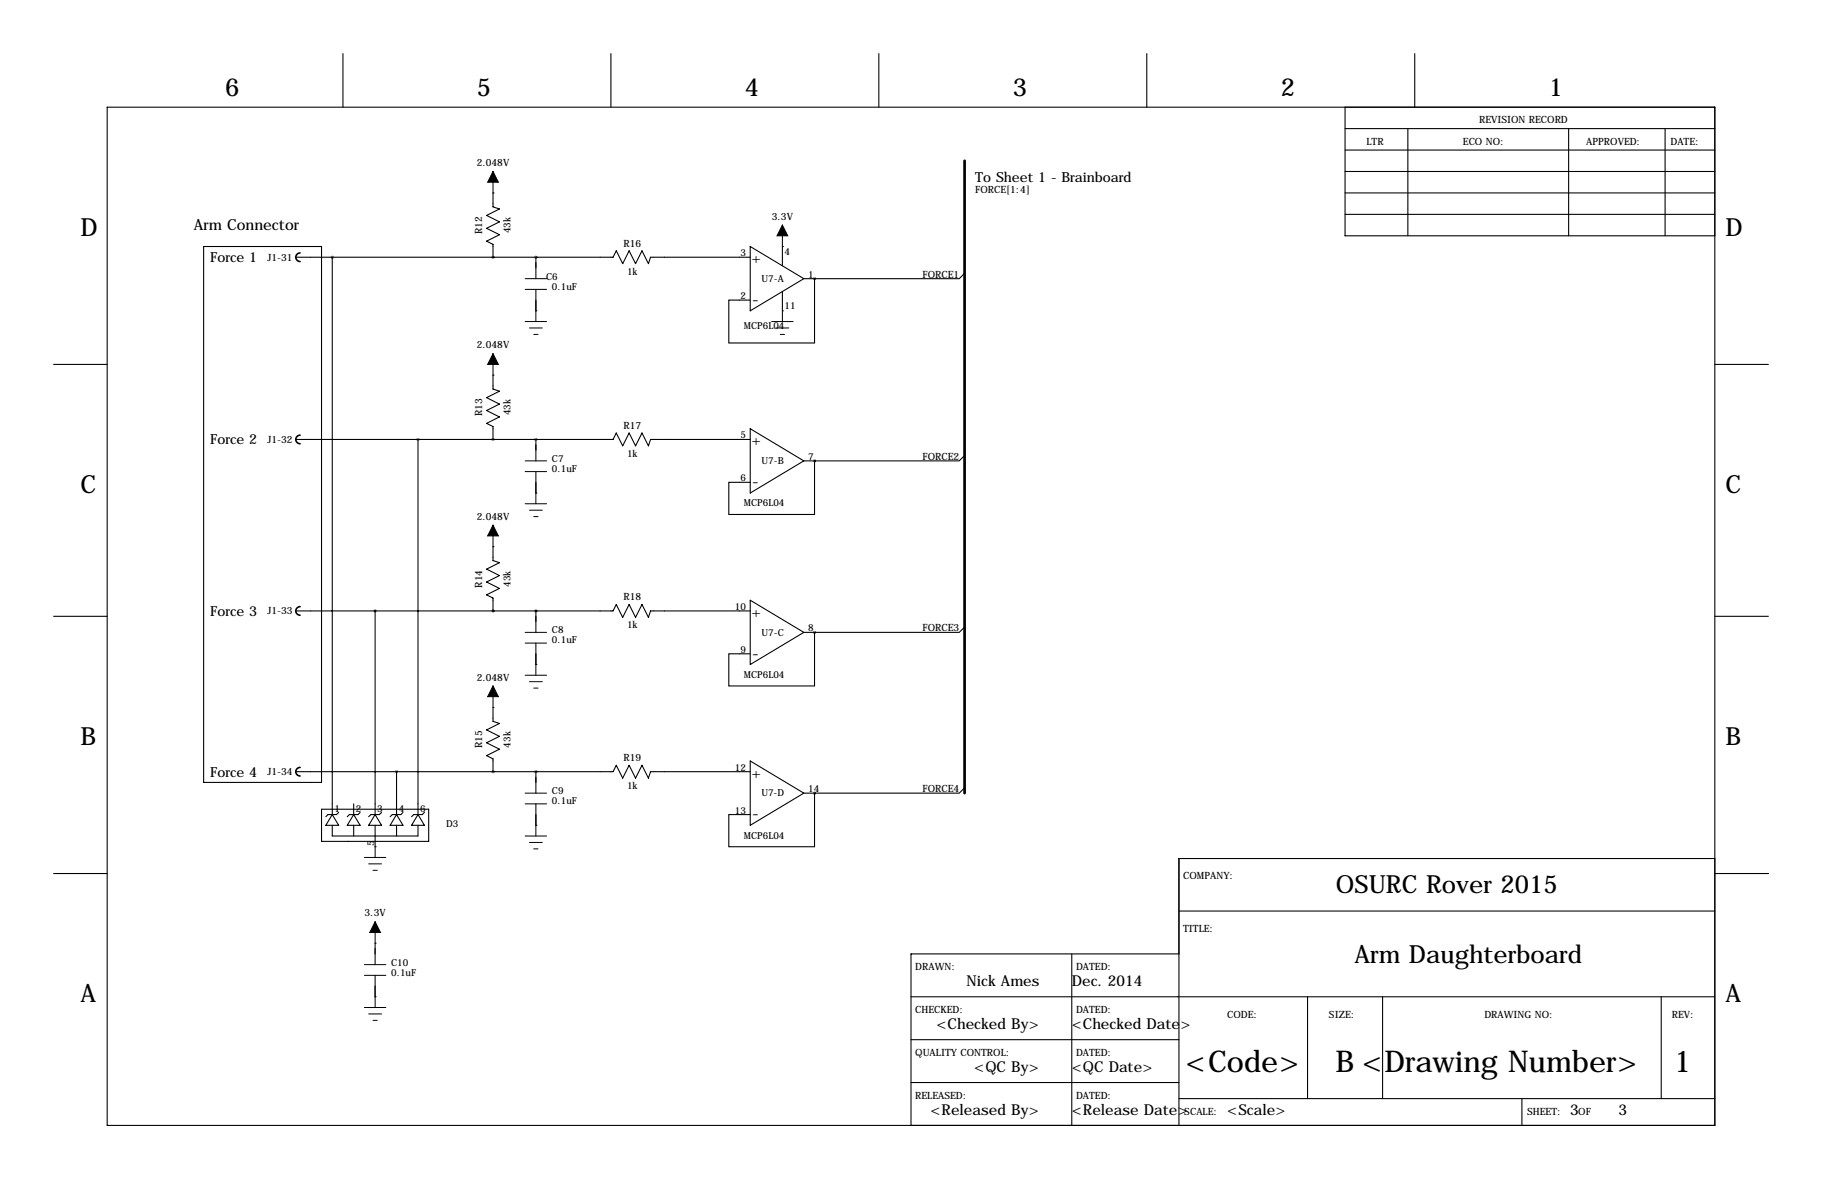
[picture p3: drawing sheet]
<svg xmlns="http://www.w3.org/2000/svg" width="432mm" height="279mm" viewBox="0 0 432 279" stroke-linecap="round" stroke-linejoin="round" font-family="sans-serif">
<g fill="none" stroke="#000" stroke-width=".25">
<path d="M81.3 12.7v12.7M144.8 12.7v12.7M208.3 12.7v12.7M271.8 12.7v12.7M335.3 12.7v12.7M25.4 25.4h381v241.3h-381zM318.8 30.5h87.6M318.8 35.6h87.6M318.8 25.4v30.5h87.6M333.7 30.5v25.4M371.8 30.5v25.4M394.6 30.5v25.4"/>
<path d="M48.3 58.4h27.9v127h-27.9zM116.8 45.7h.1M116.8 45.7v3.3l1.6 .5-3.1 1.6 3.1 1.5-3.1 1.5 3.1 1.5-3.1 1.6 1.5 .7v3.1M177.8 58.4l12.7 7.6-12.7 7.7zM185.4 58.4h.1M185.4 58.4v4.6M318.8 45.7h87.6M318.8 50.8h87.6M318.8 40.6h87.6M70.1 61h75.2l.7-1.6 1.6 3.1 1.5-3.1 1.5 3.1 1.5-3.1 1.6 3.1 .5-1.5h23.6M78.7 61v132M116.8 61h.1"/>
<path d="M127 73.7h.1M127 61h.1M127 61v5M127 68.6v5.1M185.4 73.7h.1M185.4 69.1v4.6M190.5 66h2.5M193 66v15.3h-20.3v-10.2h5.1M193 66h.1M228.6 64.8l-1.3 1.2h-34.3M12.7 86.4h12.7M116.8 88.9h.1"/>
<path d="M116.8 88.9v3.3l1.6 .5-3.1 1.5 3.1 1.6-3.1 1.5 3.1 1.5-3.1 1.5 1.5 .8v3M406.4 86.4h12.7M70.1 104.1h75.2l.7-1.5 1.6 3.1 1.5-3.1 1.5 3.1 1.5-3.1 1.6 3.1 .5-1.6h23.6M99.1 104.1v88.9M116.8 104.1h.1M127 116.8h.1M127 104.1h.1M127 104.1v5.1M127 111.8v5M177.8 101.6l12.7 7.6-12.7 7.6zM190.5 109.2h2.5M193 109.2v12.7h-20.3v-7.6h5.1"/>
<path d="M193 109.2h.1M228.6 107.9l-1.3 1.3h-34.3M116.8 129.5h.1M116.8 129.5v3.3l1.6 .5-3.1 1.6 3.1 1.5-3.1 1.5 3.1 1.5-3.1 1.6 1.5 .7v3.1M12.7 146h12.7M70.1 144.8h75.2l.7-1.5 1.6 3 1.5-3 1.5 3 1.5-3 1.6 3 .5-1.5h23.6M88.9 144.8v48.2M116.8 144.8h.1M127 157.5h.1M127 144.8h.1M127 144.8v5.1M127 152.4v5.1"/>
<path d="M177.8 142.2l12.7 7.7-12.7 7.6zM190.5 149.9h2.5M193 149.9v12.7h-20.3v-7.7h5.1M193 149.9h.1M228.6 148.6l-1.3 1.3h-34.3M406.4 146h12.7M116.8 167.6h.1M116.8 167.6v3.3l1.6 .5-3.1 1.6 3.1 1.5-3.1 1.5 3.1 1.5-3.1 1.6 1.5 .7v3.1M70.1 182.9h75.2l.7-1.5 1.6 3 1.5-3 1.5 3 1.5-3 1.6 3 .5-1.5h23.6M76.2 191.8h25.4v7.6h-25.4zM78.7 193l1.6 2.6h-3.1zM78.7 195.6v2.5h20.4v-2.5"/>
<path d="M80.3 192.5l-.5 .5h-2.1l-.5 .5M83.8 193l1.5 2.6h-3zM83.8 190.5v2.5M83.8 195.6v2.5M85.3 192.5l-.5 .5h-2l-.5 .5M88.9 193l1.5 2.6h-3zM88.9 195.6v5.1M90.4 192.5l-.5 .5h-2l-.5 .5M94 193l1.5 2.6h-3zM94 182.9v10.1M94 195.6v2.5M95.5 192.5l-.5 .5h-2l-.5 .5"/>
<path d="M99.1 193l1.5 2.6h-3.1zM100.6 192.5l-.5 .5h-2.1l-.5 .5M116.8 182.9h.1M127 195.6h.1M127 182.9h.1M127 182.9v5.1M127 190.5v5.1M177.8 180.3l12.7 7.7-12.7 7.6zM190.5 188h2.5M193 188v12.7h-20.3v-7.7h5.1M193 188h.1M228.6 186.7l-1.3 1.3h-34.3"/>
<path d="M12.7 207h12.7M88.9 200.7h.1M279.4 215.9h127M406.4 203.5h-127v63.2M406.5 207h12.7M88.9 236.2h.1M88.9 223.5h.1M88.9 223.5v5.1M88.9 231.1v5.1M215.9 236.2h190.5M254 226.1v40.6M279.4 226.1h-63.5v40.6"/>
<path d="M309.9 236.2v24.1M327.7 236.2v24.1M393.7 236.2v24.1M215.9 246.4h63.5M215.9 256.5h63.5M279.4 260.3h127M360.7 260.3v6.4"/>
</g>
<path d="M71.1 59.9a1.02 1.02 0 0 0-1 1.1 1.02 1.02 0 0 0 1 1M71.1 103.1a1.02 1.02 0 0 0-1 1 1.02 1.02 0 0 0 1 1.1M71.1 143.8a1.02 1.02 0 0 0-1 1 1.02 1.02 0 0 0 1 1M71.1 181.9a1.02 1.02 0 0 0-1 1 1.02 1.02 0 0 0 1 1" fill="none" stroke="#000" stroke-width=".38"/>
<g fill="none" stroke="#000" stroke-width=".24">
<path d="M116.8 40.6v5.1M185.4 53.3v5.1M124.5 66h5M124.5 68.6h5M124.5 76.2h5M125.5 77.7h3M126.5 79.2h1M127 73.7v2.5M182.9 76.2h5.1M183.9 77.7h3M184.9 79.2h1M185.4 73.7v2.5"/>
<path d="M116.8 83.8v5.1M124.5 109.2h5M124.5 111.8h5M124.5 119.4h5M127 116.8v2.6M116.8 124.5v5M125.5 120.9h3M126.5 122.4h1M124.5 149.9h5M124.5 152.4h5M127 157.5v2.5M116.8 162.6v5"/>
<path d="M124.5 160h5M125.5 161.5h3M126.5 163.1h1M124.5 188h5M124.5 190.5h5M124.5 198.1h5M125.5 199.6h3M127 195.6v2.5M86.4 203.2h5M87.4 204.7h3M88.4 206.2h1M88.9 200.7v2.5"/>
<path d="M88.9 218.4v5.1M126.5 201.2h1M86.4 228.6h5M86.4 231.1h5M86.4 238.8h5M88.9 236.2v2.6M87.4 240.3h3M88.4 241.8h1"/>
</g>
<path d="M116.8 40.6l1.3 2.6h-2.5zM185.4 53.3l1.3 2.6h-2.6zM116.8 83.8l1.3 2.6h-2.5zM116.8 124.5l1.3 2.5h-2.5zM116.8 162.6l1.3 2.5h-2.5zM88.9 218.4l1.3 2.6h-2.6z" fill="#000" stroke="#000" stroke-width=".24"/>
<path d="M116.8 61a.05 .05 0 0 0 .1 0 .05 .05 0 0 0-.1 0zM116.8 104.1a.05 .05 0 0 0 .1 0 .05 .05 0 0 0-.1 0zM116.8 144.8a.05 .05 0 0 0 .1 0 .05 .05 0 0 0-.1 0zM116.8 182.9a.05 .05 0 0 0 .1 0 .05 .05 0 0 0-.1 0zM193 66a.05 .05 0 0 0 .1 0 .05 .05 0 0 0-.1 0zM193 109.2a.05 .05 0 0 0 .1 0 .05 .05 0 0 0-.1 0zM193 149.9a.05 .05 0 0 0 .1 0 .05 .05 0 0 0-.1 0zM193 188a.05 .05 0 0 0 .1 0 .05 .05 0 0 0-.1 0zM78.7 61a.05 .05 0 0 0 .1 0 .05 .05 0 0 0-.1 0zM99 104.1a.05 .05 0 0 0 .1 0 .05 .05 0 0 0-.1 0z" fill="#000" stroke="#000" stroke-width=".63"/>
<path d="M228.6 38.1v149.9" fill="none" stroke="#000" stroke-width=".63"/>
<g font-size="7.1">
<text x="281" y="254">&lt;Code&gt;</text>
<text x="316.5" y="254">B &lt;Drawing Number&gt;</text>
<text x="396.7" y="254">1</text>
</g>
<g font-size="5.9">
<text x="53.3" y="22.9">6</text>
<text x="113" y="22.9">5</text>
<text x="176.5" y="22.9">4</text>
<text x="240" y="22.9">3</text>
<text x="303.5" y="22.9">2</text>
<text x="367" y="22.9">1</text>
<text x="19" y="55.9">D</text>
<text x="408.9" y="55.9">D</text>
<text x="19" y="116.8">C</text>
<text x="408.9" y="116.8">C</text>
<text x="19" y="176.5">B</text>
<text x="408.9" y="176.5">B</text>
<text x="316.6" y="211.6">OSURC Rover 2015</text>
<text x="321" y="228.1">Arm Daughterboard</text>
<text x="19" y="237.5">A</text>
<text x="408.9" y="237.5">A</text>
</g>
<g font-size="4">
<text x="178.3" y="72.3">-</text>
<text x="178.3" y="115.4">-</text>
<text x="178.3" y="156.1">-</text>
<text x="178.3" y="194.2">-</text>
</g>
<g font-size="3.6">
<text x="46" y="54.6">Arm Connector</text>
<text x="229.1" y="233.7">Nick Ames</text>
<text x="254" y="233.7">Dec. 2014</text>
<text x="221.9" y="243.8">&lt;Checked By&gt;</text>
<text x="254" y="243.8">&lt;Checked Date&gt;</text>
<text x="230.9" y="254">&lt;QC By&gt;</text>
<text x="254" y="254">&lt;QC Date&gt;</text>
<text x="220.5" y="264.1">&lt;Released By&gt;</text>
<text x="254" y="264.1">&lt;Release Date&gt;</text>
<text x="290.8" y="264.1">&lt;Scale&gt;</text>
<text x="372.1" y="264.1">3</text>
<text x="383.5" y="264.1">3</text>
</g>
<g font-size="3.3">
<text x="231.1" y="43.2">To Sheet 1 - Brainboard</text>
<text x="49.8" y="62.1">Force 1</text>
<text x="178.1" y="62.4">+</text>
<text x="49.8" y="105.3">Force 2</text>
<text x="178.1" y="105.5">+</text>
<text x="49.8" y="145.9">Force 3</text>
<text x="178.1" y="146.2">+</text>
<text x="49.8" y="184">Force 4</text>
<text x="178.1" y="184.3">+</text>
</g>
<g font-size="2.4">
<text x="350.5" y="29.2">REVISION RECORD</text>
<text x="323.8" y="34.3">LTR</text>
<text x="346.7" y="34.3">ECO NO:</text>
<text x="375.9" y="34.3">APPROVED:</text>
<text x="395.9" y="34.3">DATE:</text>
<text x="113" y="39.4">2.048V</text>
<text x="231.1" y="45.7">FORCE[1:4]</text>
<text x="182.9" y="52.1">3.3V</text>
<text x="114.3" y="55.4" transform="rotate(-90 114.3 55.4)">R12</text>
<text x="147.8" y="58.4">R16</text>
<text x="63.4" y="61.8">J1-31</text>
<text x="218.6" y="65.8">FORCE1</text>
<text x="113" y="82.5">2.048V</text>
<text x="114.3" y="98.6" transform="rotate(-90 114.3 98.6)">R13</text>
<text x="147.8" y="101.6">R17</text>
<text x="63.4" y="105">J1-32</text>
<text x="218.6" y="109">FORCE2</text>
<text x="113" y="123.2">2.048V</text>
<text x="114.3" y="139.3" transform="rotate(-90 114.3 139.3)">R14</text>
<text x="147.8" y="142.2">R18</text>
<text x="63.4" y="145.6">J1-33</text>
<text x="218.6" y="149.6">FORCE3</text>
<text x="113" y="161.3">2.048V</text>
<text x="114.3" y="177.4" transform="rotate(-90 114.3 177.4)">R15</text>
<text x="63.4" y="183.7">J1-34</text>
<text x="147.8" y="180.3">R19</text>
<text x="218.6" y="187.7">FORCE4</text>
<text x="280.4" y="208.3">COMPANY:</text>
<text x="86.4" y="217.2">3.3V</text>
<text x="280.4" y="221">TITLE:</text>
<text x="216.9" y="229.9">DRAWN:</text>
<text x="255" y="229.9">DATED:</text>
<text x="216.9" y="240">CHECKED:</text>
<text x="255" y="240">DATED:</text>
<text x="290.8" y="241.3">CODE:</text>
<text x="315" y="241.3">SIZE:</text>
<text x="351.8" y="241.3">DRAWING NO:</text>
<text x="396.2" y="241.3">REV:</text>
<text x="216.9" y="250.2">QUALITY CONTROL:</text>
<text x="255" y="250.2">DATED:</text>
<text x="216.9" y="260.3">RELEASED:</text>
<text x="255" y="260.3">DATED:</text>
<text x="280.7" y="264.2">SCALE:</text>
<text x="361.9" y="264.2">SHEET:</text>
<text x="374" y="264.2">OF</text>
</g>
<g font-size="2.3">
<text x="121" y="55.3" transform="rotate(-90 121 55.3)">43k</text>
<text x="148.6" y="65.1">1k</text>
<text x="175.5" y="60.7">3</text>
<text x="185.9" y="60.5">4</text>
<text x="191.5" y="65.8">1</text>
<text x="129.4" y="66.3">C6</text>
<text x="130.8" y="68.7">0.1uF</text>
<text x="175.5" y="70.9">2</text>
<text x="180.5" y="66.8">U7-A</text>
<text x="185.9" y="73.2">11</text>
<text x="176.3" y="78.1">MCP6L04</text>
<text x="121" y="98.4" transform="rotate(-90 121 98.4)">43k</text>
<text x="175.5" y="103.9">5</text>
<text x="130.8" y="109.5">C7</text>
<text x="130.8" y="111.8">0.1uF</text>
<text x="148.6" y="108.3">1k</text>
<text x="180.5" y="110">U7-B</text>
<text x="191.5" y="109">7</text>
<text x="175.5" y="114">6</text>
<text x="176.3" y="120">MCP6L04</text>
<text x="121" y="139.1" transform="rotate(-90 121 139.1)">43k</text>
<text x="148.6" y="148.9">1k</text>
<text x="174.1" y="144.5">10</text>
<text x="191.5" y="149.6">8</text>
<text x="130.8" y="150.1">C8</text>
<text x="130.8" y="152.5">0.1uF</text>
<text x="175.5" y="154.7">9</text>
<text x="180.5" y="150.6">U7-C</text>
<text x="176.3" y="160.6">MCP6L04</text>
<text x="121" y="177.2" transform="rotate(-90 121 177.2)">43k</text>
<text x="174.1" y="182.6">12</text>
<text x="130.8" y="188.2">C9</text>
<text x="130.8" y="190.6">0.1uF</text>
<text x="148.6" y="187">1k</text>
<text x="180.4" y="188.7">U7-D</text>
<text x="191.5" y="187.7">14</text>
<text x="79.2" y="192.5">1</text>
<text x="84.3" y="192.5">2</text>
<text x="89.4" y="192.5">3</text>
<text x="94.5" y="192.5">4</text>
<text x="99.6" y="192.5">6</text>
<text x="105.7" y="196.1">D3</text>
<text x="174.1" y="192.8">13</text>
<text x="88.6" y="200.5" transform="rotate(-90 88.6 200.5)">5</text>
<text x="176.3" y="198.7">MCP6L04</text>
<text x="92.7" y="228.9">C10</text>
<text x="92.7" y="231.2">0.1uF</text>
</g>
</svg>
